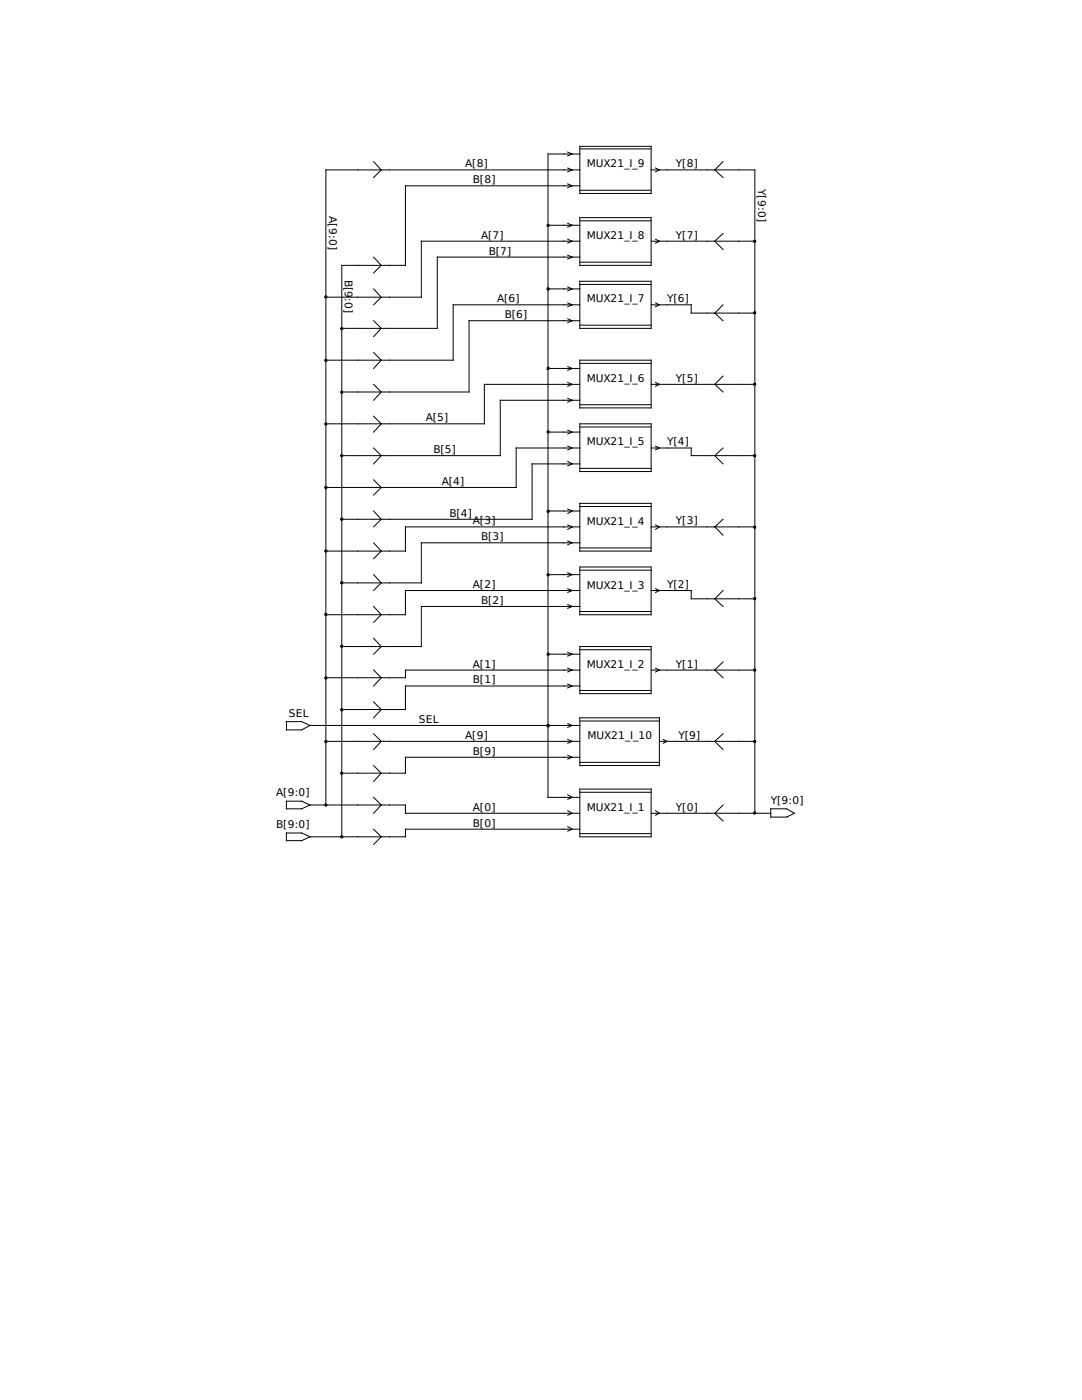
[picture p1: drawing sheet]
<svg xmlns="http://www.w3.org/2000/svg" width="216mm" height="279mm" viewBox="0 0 216 279" stroke-linecap="round" stroke-linejoin="round" font-family="sans-serif">
<g fill="none" stroke="#000" stroke-width=".2">
<path d="M74.5 32.3l1.6 1.6-1.6 1.5M113.3 30.4l.9 .3-.9 .4M113.3 33.5l.9 .4-.9 .4M113.3 36.7l.9 .4-.9 .4M115.7 29.2h14.2v9.4h-14.2zM115.7 37.1h-34.8v15.9h-12.7v114M115.7 29.7h14.2M115.7 38h14.2M115.7 33.9h-50.7v126.8M115.7 30.7h-6.4v128.4h6.4M129.9 33.9h20.7v128.4M130.8 33.5l.8 .4-.8 .4"/>
<path d="M144.3 32.3l-1.7 1.6 1.7 1.5M74.5 57.7l1.6 1.6-1.6 1.5M74.5 51.3l1.6 1.7-1.6 1.5M109.3 57.7h6.4M109.3 45h6.4M113.3 57.3l.9 .4-.9 .3M113.3 44.6l.9 .4-.9 .3M113.3 47.8l.9 .3-.9 .4M113.3 50.9l.9 .4-.9 .4M115.7 43.4h14.2v9.6h-14.2zM115.7 56.1h14.2v9.4h-14.2zM115.7 51.3h-28.5v14.2h-19"/>
<path d="M115.7 56.8h14.2M115.7 44.1h14.2M115.7 52.3h14.2M115.7 48.1h-31.6v11.2h-19.1M129.9 48.1h20.7M130.8 47.8l.8 .3-.8 .4M144.3 46.6l-1.7 1.5 1.7 1.7M74.5 70.4l1.6 1.5-1.6 1.6M74.5 76.7l1.6 1.5-1.6 1.7M74.5 64l1.6 1.5-1.6 1.7M109.3 73.5h6.4M113.3 73.2l.9 .3-.9 .4"/>
<path d="M113.3 76.3l.9 .4-.9 .4M113.3 79.5l.9 .4-.9 .4M113.3 60.5l.9 .3-.9 .4M113.3 63.6l.9 .4-.9 .4M115.7 71.9h14.2v9.5h-14.2zM115.7 76.7h-19.1v7.9h-31.6M115.7 60.8h-25.3v11.1h-25.4M115.7 72.5h14.2M115.7 64.9h14.2M115.7 79.9h-15.9v11h-31.6M115.7 64h-22.1v14.2h-25.4M129.9 76.7h20.7"/>
<path d="M129.9 60.8h8v1.7h12.7M130.8 76.3l.8 .4-.8 .4M130.8 60.5l.8 .3-.8 .4M144.3 75.1l-1.7 1.6 1.7 1.5M144.3 60.8l-1.7 1.7 1.7 1.5M74.5 95.8l1.6 1.5-1.6 1.5M74.5 83.1l1.6 1.5-1.6 1.6M74.5 89.4l1.6 1.5-1.6 1.7M109.3 86.2h6.4M113.3 85.9l.9 .3-.9 .4M113.3 89l.9 .4-.9 .4M113.3 92.1l.9 .5-.9 .4"/>
<path d="M115.7 84.6h14.2v9.5h-14.2zM115.7 85.2h14.2M115.7 93.5h14.2M115.7 80.8h14.2M115.7 89.4h-12.7v7.9h-38M115.7 92.6h-9.5v11h-38M129.9 89.4h8v1.5h12.7M130.8 89l.8 .4-.8 .4M144.3 89.4l-1.7 1.5 1.7 1.7M74.5 108.3l1.6 1.7-1.6 1.5M74.5 114.7l1.6 1.6-1.6 1.6M74.5 102l1.6 1.6-1.6 1.6"/>
<path d="M109.3 114.7h6.4M109.3 102h6.4M113.3 114.3l.9 .4-.9 .4M113.3 117.5l.9 .4-.9 .3M113.3 101.6l.9 .4-.9 .5M113.3 104.8l.9 .4-.9 .5M113.3 108l.9 .3-.9 .4M115.7 100.5h14.2v9.5h-14.2zM115.7 113.2h14.2v9.5h-14.2zM115.7 117.9h-34.8v4.8h-15.9M115.7 113.8h14.2M115.7 105.2h-34.8v4.8h-15.9"/>
<path d="M115.7 101.1h14.2M115.7 109.3h14.2M115.7 108.3h-31.6v8h-15.9M129.9 117.9h8v1.6h12.7M129.9 105.2h20.7M130.8 117.5l.8 .4-.8 .3M130.8 104.8l.8 .4-.8 .5M144.3 117.9l-1.7 1.6 1.7 1.5M144.3 103.6l-1.7 1.6 1.7 1.6M74.5 133.7l1.6 1.6-1.6 1.6M74.5 121l1.6 1.7-1.6 1.5M74.5 127.4l1.6 1.6-1.6 1.6"/>
<path d="M109.3 130.6h6.4M113.3 130.2l.9 .4-.9 .3M113.3 133.4l.9 .3-.9 .4M113.3 136.5l.9 .4-.9 .4M113.3 120.7l.9 .3-.9 .4M115.7 129h14.2v9.4h-14.2zM115.7 121h-31.6v8h-15.9M115.7 129.7h14.2M115.7 137.8h14.2M115.7 122h14.2M115.7 133.7h-34.8v1.6h-15.9M115.7 136.9h-34.8v4.7h-12.7"/>
<path d="M129.9 133.7h20.7M130.8 133.4l.8 .3-.8 .4M144.3 132.1l-1.7 1.6 1.7 1.6M57.2 144h3l1.6 .8-1.6 .9h-3zM57.2 159.9h3l1.6 .8-1.6 .7h-3zM61.8 144.8h53.9M65 148h50.7M74.5 159.1l1.6 1.6-1.6 1.6M74.5 146.4l1.6 1.6-1.6 1.6M74.5 140.1l1.6 1.5-1.6 1.7M74.5 152.8l1.6 1.5-1.6 1.7M113.3 150.7l.9 .4-.9 .4"/>
<path d="M113.3 144.4l.9 .4-.9 .4M113.3 158.6l.9 .5-.9 .4M113.3 147.6l.9 .4-.9 .3M115.7 143.3h15.9v9.5h-15.9zM115.7 157.5h14.2v9.5h-14.2zM115.7 143.9h15.9M115.7 152.1h15.9M115.7 158.1h14.2M115.7 151.1h-34.8v3.2h-12.7M131.6 148h19M132.3 147.6l.8 .4-.8 .3M144.3 146.4l-1.7 1.6 1.7 1.6"/>
<path d="M57.2 166.2h3l1.6 .8-1.6 .8h-3zM61.8 160.7h19.1v1.6h34.8M74.5 165.5l1.6 1.5-1.6 1.5M113.3 165l.9 .5-.9 .4M113.3 161.8l.9 .5-.9 .4M115.7 165.5h-34.8v1.5h-19.1M115.7 166.4h14.2M129.9 162.3h23.9M130.8 161.8l.8 .5-.8 .4M144.3 160.7l-1.7 1.6 1.7 1.5M153.8 161.4h3.2l1.5 .9-1.5 .8h-3.2z"/>
<circle cx="65" cy="59.3" r=".23"/>
<circle cx="150.6" cy="48.2" r=".23"/>
<circle cx="65" cy="71.9" r=".23"/>
<circle cx="68.2" cy="65.6" r=".23"/>
<circle cx="68.2" cy="78.3" r=".23"/>
<circle cx="150.6" cy="76.7" r=".23"/>
<circle cx="150.6" cy="62.4" r=".23"/>
<circle cx="65" cy="84.6" r=".23"/>
<circle cx="65" cy="97.3" r=".23"/>
<circle cx="68.2" cy="90.9" r=".23"/>
<circle cx="150.6" cy="90.9" r=".23"/>
<circle cx="65" cy="110" r=".23"/>
<circle cx="68.2" cy="116.3" r=".23"/>
<circle cx="68.2" cy="103.6" r=".23"/>
<circle cx="150.6" cy="105.2" r=".23"/>
<circle cx="150.6" cy="119.5" r=".23"/>
<circle cx="65" cy="122.6" r=".23"/>
<circle cx="65" cy="135.3" r=".23"/>
<circle cx="68.2" cy="129" r=".23"/>
<circle cx="150.6" cy="133.7" r=".23"/>
<circle cx="65" cy="148" r=".23"/>
<circle cx="68.2" cy="154.3" r=".23"/>
<circle cx="68.2" cy="141.7" r=".23"/>
<circle cx="150.6" cy="148" r=".23"/>
<circle cx="65" cy="160.7" r=".23"/>
<circle cx="68.2" cy="167" r=".23"/>
<circle cx="150.6" cy="162.2" r=".23"/>
</g>
<g fill="#000" stroke="#000" stroke-width=".2">
<circle cx="109.4" cy="57.7" r=".23"/>
<circle cx="109.4" cy="45" r=".23"/>
<circle cx="109.4" cy="73.5" r=".23"/>
<circle cx="109.4" cy="86.2" r=".23"/>
<circle cx="109.4" cy="102" r=".23"/>
<circle cx="109.4" cy="114.7" r=".23"/>
<circle cx="109.4" cy="130.6" r=".23"/>
<circle cx="109.4" cy="144.8" r=".23"/>
</g>
<g font-size="2.1">
<text x="92.8" y="33.4">A[8]</text>
<text x="117.1" y="33.4">MUX21_I_9</text>
<text x="134.9" y="33.4">Y[8]</text>
<text x="94.4" y="36.6">B[8]</text>
<text x="151.3" y="37.7" transform="rotate(90 151.3 37.7)">Y[9:0]</text>
<text x="65.7" y="43.2" transform="rotate(90 65.7 43.2)">A[9:0]</text>
<text x="96" y="47.6">A[7]</text>
<text x="117.1" y="47.8">MUX21_I_8</text>
<text x="134.9" y="47.6">Y[7]</text>
<text x="97.5" y="50.8">B[7]</text>
<text x="68.8" y="55.9" transform="rotate(90 68.8 55.9)">B[9</text>
<text x="68.8" y="59.6" transform="rotate(90 68.8 59.6)">:0]</text>
<text x="99.2" y="60.3">A[6]</text>
<text x="100.7" y="63.5">B[6]</text>
<text x="117.1" y="60.3">MUX21_I_7</text>
<text x="133.1" y="60.3">Y[6]</text>
<text x="117.1" y="76.2">MUX21_I_6</text>
<text x="134.9" y="76.2">Y[5]</text>
<text x="85" y="84.1">A[5]</text>
<text x="117.1" y="88.9">MUX21_I_5</text>
<text x="133.1" y="88.9">Y[4]</text>
<text x="86.5" y="90.4">B[5]</text>
<text x="88.1" y="96.8">A[4]</text>
<text x="89.7" y="103.1">B[4]</text>
<text x="94.4" y="104.6">A[3]</text>
<text x="96" y="107.8">B[3]</text>
<text x="117.1" y="104.8">MUX21_I_4</text>
<text x="134.9" y="104.6">Y[3]</text>
<text x="94.4" y="117.3">A[2]</text>
<text x="117.1" y="117.5">MUX21_I_3</text>
<text x="133.1" y="117.3">Y[2]</text>
<text x="96" y="120.5">B[2]</text>
<text x="94.4" y="133.2">A[1]</text>
<text x="94.4" y="136.4">B[1]</text>
<text x="117.1" y="133.2">MUX21_I_2</text>
<text x="134.9" y="133.2">Y[1]</text>
<text x="57.7" y="143">SEL</text>
<text x="83.6" y="144.3">SEL</text>
<text x="92.8" y="147.4">A[9]</text>
<text x="117.2" y="147.6">MUX21_I_10</text>
<text x="135.4" y="147.4">Y[9]</text>
<text x="94.4" y="150.6">B[9]</text>
<text x="55.1" y="158.9">A[9:0]</text>
<text x="94.4" y="161.8">A[0]</text>
<text x="117.1" y="161.8">MUX21_I_1</text>
<text x="134.9" y="161.8">Y[0]</text>
<text x="153.8" y="160.4">Y[9:0]</text>
<text x="55.1" y="165.2">B[9:0]</text>
<text x="94.4" y="165">B[0]</text>
</g>
</svg>
